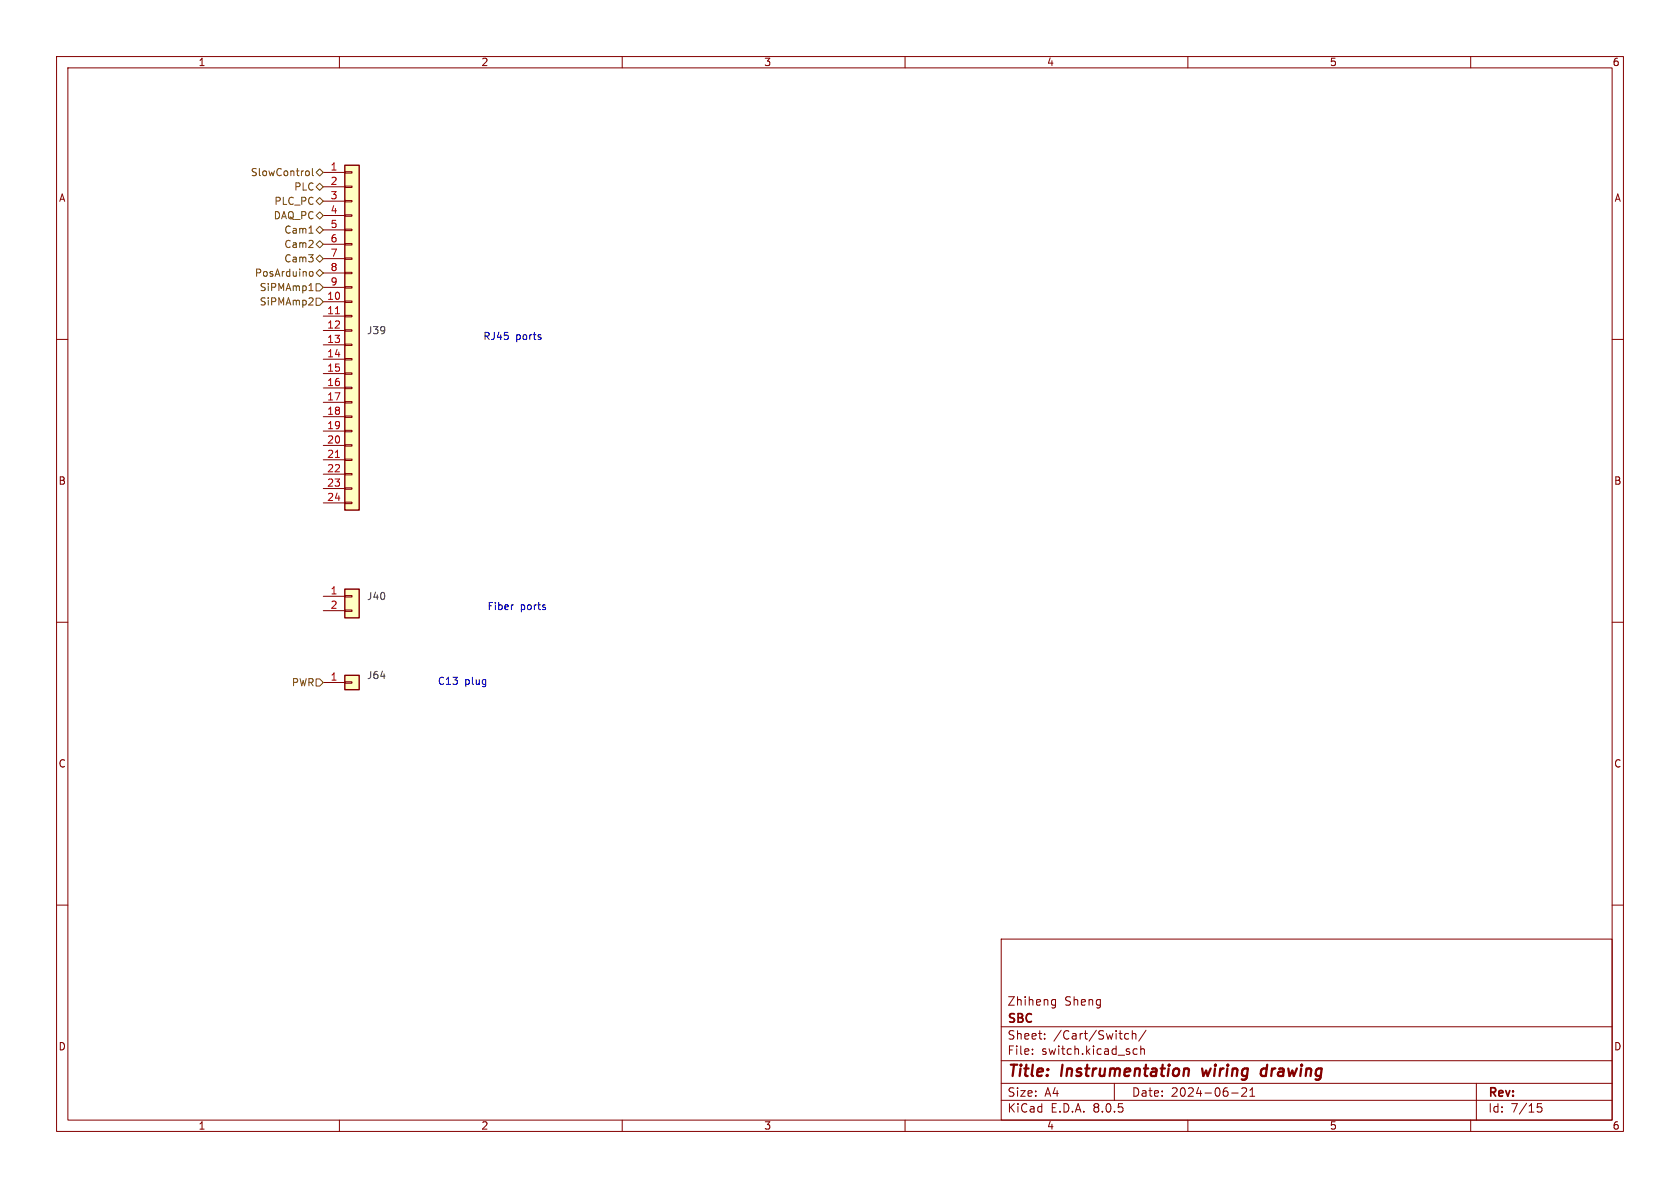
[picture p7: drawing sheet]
<svg xmlns="http://www.w3.org/2000/svg" width="297mm" height="210mm" viewBox="0 0 297 210" stroke-linecap="round" stroke-linejoin="round" font-family="sans-serif">
<g fill="none" stroke="#840000" stroke-width=".18">
<path d="M10 10h277v190h-277zM12 12h273v186h-273zM60 10v2M110 10v2M160 10v2M210 10v2M260 10v2M10 60h2M285 60h2M10 110h2M285 110h2M10 160h2"/>
<path d="M285 160h2M177 166h108v32h-108zM186 177.6h.6M186 176.8h.6M186.6 176.7v1.2l-.1 .2-.4 .1M60 198v2M110 198v2M160 198v2M177 194.5h108M177 191.5h108M177 187.5h108M177 181.5h108"/>
<path d="M182.5 186.3v.1M182.5 185.5v.1M184.7 183.6v.1M184.7 182.8v.1M197 191.5v3M198.8 183.4l.3 .3 .4-.1M199.5 182.8l-.4-.1-.3 .3M200.2 182.8l.2-.1 .3 .1 .1 .9M200.2 182.2v1.5M200.3 186.1l.3 .3 .4-.1M201 185.5l-.4-.1-.3 .3M201.7 185.5l.2-.1 .3 .1 .1 .9"/>
<path d="M201.7 184.9v1.5M202.6 182.1l-1.3 2M210 198v2M217.7 193.2h1.2M220.3 192.4v.5l-.8 .9h.9M221 193.8h.8M221 192.7l.4-.4v1.5M260 198v2M261 191.5v6.5M272.5 195.1h-.7l-.1 .7 .3-.1h.5l.1 .3-.1 .5-.2 .1-.6-.1"/>
</g>
<path d="M209.7 188.9l.4 .1 .1 .2-.1 1M212.5 188.9l.2 1.3 .5-.9M223.9 189a.66 .66 0 0 0-1 .3v.5l.1 .3 .2 .1 .6-.1M224 188.2l-.2 2" fill="none" stroke="#840000" stroke-width=".4"/>
<path d="M61 119.4h2.5v2.5h-2.5z" fill="#ffffc2"/>
<path d="M57.1 120.7h3.9M61 120.5h1.2v.3h-1.2z" fill="none" stroke="#840000" stroke-width=".18"/>
<path d="M61 119.4h2.5v2.5h-2.5z" fill="none" stroke="#840000" stroke-width=".25"/>
<path d="M61 104.1h2.5v5.1h-2.5z" fill="#ffffc2"/>
<path d="M57.1 105.4h3.9M57.1 108h3.9M61 107.8h1.2v.3h-1.2zM61 105.3h1.2v.2h-1.2z" fill="none" stroke="#840000" stroke-width=".18"/>
<path d="M61 104.1h2.5v5.1h-2.5z" fill="none" stroke="#840000" stroke-width=".25"/>
<path d="M61 29.2h2.5v61h-2.5z" fill="#ffffc2"/>
<g fill="none" stroke="#840000" stroke-width=".18">
<path d="M57.1 30.5h3.9M57.1 33h3.9M57.1 35.6h3.9M57.1 38.1h3.9M61 38h1.2v.2h-1.2zM61 35.4h1.2v.3h-1.2zM61 32.9h1.2v.2h-1.2zM61 30.4h1.2v.2h-1.2zM57.1 53.3h3.9M57.1 55.9h3.9M57.1 58.4h3.9M57.1 40.6h3.9"/>
<path d="M57.1 43.2h3.9M57.1 45.7h3.9M57.1 48.3h3.9M57.1 50.8h3.9M61 58.3h1.2v.2h-1.2zM61 55.8h1.2v.2h-1.2zM61 53.2h1.2v.3h-1.2zM61 50.7h1.2v.2h-1.2zM61 48.1h1.2v.3h-1.2zM61 45.6h1.2v.2h-1.2zM61 43.1h1.2v.2h-1.2zM61 40.5h1.2v.3h-1.2z"/>
<path d="M57.1 61h3.9M57.1 63.5h3.9M57.1 66h3.9M57.1 68.6h3.9M57.1 71.1h3.9M57.1 73.7h3.9M57.1 76.2h3.9M57.1 78.7h3.9M61 78.6h1.2v.3h-1.2zM61 76.1h1.2v.2h-1.2zM61 73.5h1.2v.3h-1.2zM61 71h1.2v.2h-1.2z"/>
<path d="M61 68.5h1.2v.2h-1.2zM61 65.9h1.2v.3h-1.2zM61 63.4h1.2v.2h-1.2zM61 60.8h1.2v.3h-1.2zM57.1 81.3h3.9M57.1 83.8h3.9M57.1 86.4h3.9M57.1 88.9h3.9M61 88.8h1.2v.2h-1.2zM61 86.2h1.2v.3h-1.2zM61 83.7h1.2v.2h-1.2zM61 81.2h1.2v.2h-1.2z"/>
</g>
<path d="M61 29.2h2.5v61h-2.5z" fill="none" stroke="#840000" stroke-width=".25"/>
<path d="M59.3 55.5h.7M59.3 80.9h.7" fill="none" stroke="#a90000" stroke-width=".18"/>
<g fill="none" stroke="#725600" stroke-width=".18">
<path d="M54.3 30.2l.3 .1 .1 .2-.1 .4-.3 .2M55.2 29.8v1.1l.2 .2M55.9 30.5l.6-.7 .6 .7-.6 .6zM55.9 35.6l.6-.7 .6 .7-.6 .6zM55.9 33l.6-.6 .6 .6-.6 .7zM55.9 38.1l.6-.6 .6 .6-.6 .6zM54.6 41.2h.7M54.6 51.4h.7M54.7 48.1l.2-.1 .4 .1v.5l-.1 .2h-.3l-.2-.1zM54.9 50.3l.1-.2v1.3M55.1 52.6l.2 .3v.3l-.7 .7h.7M55.9 40.6l.6-.6 .6 .6-.6 .7z"/>
<path d="M55.9 52.7h.6l.6 .6-.6 .7h-.6zM55.9 48.3l.6-.7 .6 .7-.6 .6zM55.9 50.2h.6l.6 .6-.6 .6h-.6zM55.9 45.7l.6-.6 .6 .6-.6 .7zM56.5 42.5l.6 .7-.6 .6-.6-.6zM55.9 120h.6l.6 .7-.6 .6h-.6z"/>
</g>
<path d="M95.6 59.7v.3M90.7 106.9h.1M96.4 107.4v.3" fill="none" stroke="#0000c2" stroke-width=".18"/>
<g font-size="2.8" fill="#840000">
<text x="178" y="190.9">Title:</text>
<text x="187.7" y="190.9">Instrumentation</text>
<text x="213.4" y="190.9">wiring</text>
<text x="224.6" y="190.9">drawing</text>
</g>
<g font-size="2.1" fill="#840000">
<text x="178" y="178">Zhiheng</text>
<text x="188.2" y="178">Sheng</text>
<text x="178" y="184">Sheet:</text>
<text x="178" y="181.2">SBC</text>
<text x="186.2" y="184">/Cart/Switch/</text>
<text x="178" y="186.7">File:</text>
<text x="184.1" y="186.7">switch.kicad_sch</text>
<text x="178" y="196.9">KiCad</text>
<text x="178" y="194.1">Size:</text>
<text x="184.7" y="194.1">A4</text>
<text x="185.7" y="196.9">E.D.A.</text>
<text x="193.3" y="196.9">8.0.5</text>
<text x="200" y="194.1">Date:</text>
<text x="207" y="194.1">2024-06-21</text>
<text x="263" y="194.3">Rev:</text>
<text x="263" y="196.9">Id:</text>
<text x="267.1" y="196.9">7/15</text>
</g>
<g font-size="1.8" fill="#840000">
<text x="35" y="11.9">1</text>
<text x="85" y="11.9">2</text>
<text x="135" y="11.9">3</text>
<text x="185" y="11.9">4</text>
<text x="235" y="11.9">5</text>
<text x="285" y="11.9">6</text>
<text x="10.3" y="35.9">A</text>
<text x="285.3" y="35.9">A</text>
<text x="10.3" y="85.9">B</text>
<text x="285.3" y="85.9">B</text>
<text x="10.3" y="135.9">C</text>
<text x="285.3" y="135.9">C</text>
<text x="10.3" y="185.9">D</text>
<text x="285.3" y="185.9">D</text>
<text x="35" y="199.9">1</text>
<text x="85" y="199.9">2</text>
<text x="135" y="199.9">3</text>
<text x="185" y="199.9">4</text>
<text x="235" y="199.9">5</text>
<text x="285" y="199.9">6</text>
</g>
<g font-size="1.8" fill="#725600">
<text x="44.2" y="31.3">SlowControl</text>
<text x="51.9" y="33.9">PLC</text>
<text x="48.3" y="39">DAQ_PC</text>
<text x="48.4" y="36.4">PLC_PC</text>
<text x="50.2" y="41.5">Cam1</text>
<text x="50.2" y="44">Cam2</text>
<text x="50.2" y="46.6">Cam3</text>
<text x="45" y="49.1">PosArduino</text>
<text x="45.8" y="51.7">SiPMAmp1</text>
<text x="45.8" y="54.2">SiPMAmp2</text>
<text x="51.5" y="121.5">PWR</text>
</g>
<g font-size="1.8" fill="#a90000">
<text x="58.3" y="30.2">1</text>
<text x="58.3" y="32.8">2</text>
<text x="58.3" y="35.3">3</text>
<text x="58.3" y="37.8">4</text>
<text x="58.3" y="40.4">5</text>
<text x="58.3" y="42.9">6</text>
<text x="58.3" y="45.5">7</text>
<text x="57.7" y="53.1">10</text>
<text x="58.3" y="48">8</text>
<text x="58.3" y="50.5">9</text>
<text x="57.7" y="55.6">11</text>
<text x="57.7" y="58.2">12</text>
<text x="57.7" y="60.7">13</text>
<text x="57.7" y="63.2">14</text>
<text x="57.7" y="65.8">15</text>
<text x="57.7" y="68.3">16</text>
<text x="57.7" y="70.9">17</text>
<text x="57.7" y="73.4">18</text>
<text x="57.7" y="75.9">19</text>
<text x="57.7" y="78.5">20</text>
<text x="57.7" y="81">21</text>
<text x="57.7" y="83.6">22</text>
<text x="57.7" y="86.1">23</text>
<text x="57.7" y="88.6">24</text>
<text x="58.3" y="105.2">1</text>
<text x="58.3" y="107.7">2</text>
<text x="58.3" y="120.4">1</text>
</g>
<g font-size="1.8" fill="#006464">
<text x="64.8" y="59.3">J39</text>
<text x="64.8" y="106.3">J40</text>
<text x="64.8" y="120.2">J64</text>
</g>
<g font-size="1.8" fill="#0000c2">
<text x="85.3" y="60.3">RJ45</text>
<text x="91.2" y="60.3">ports</text>
<text x="86.1" y="108.1">Fiber</text>
<text x="92" y="108.1">ports</text>
<text x="77.3" y="121.3">C13</text>
<text x="82.2" y="121.3">plug</text>
</g>
</svg>
